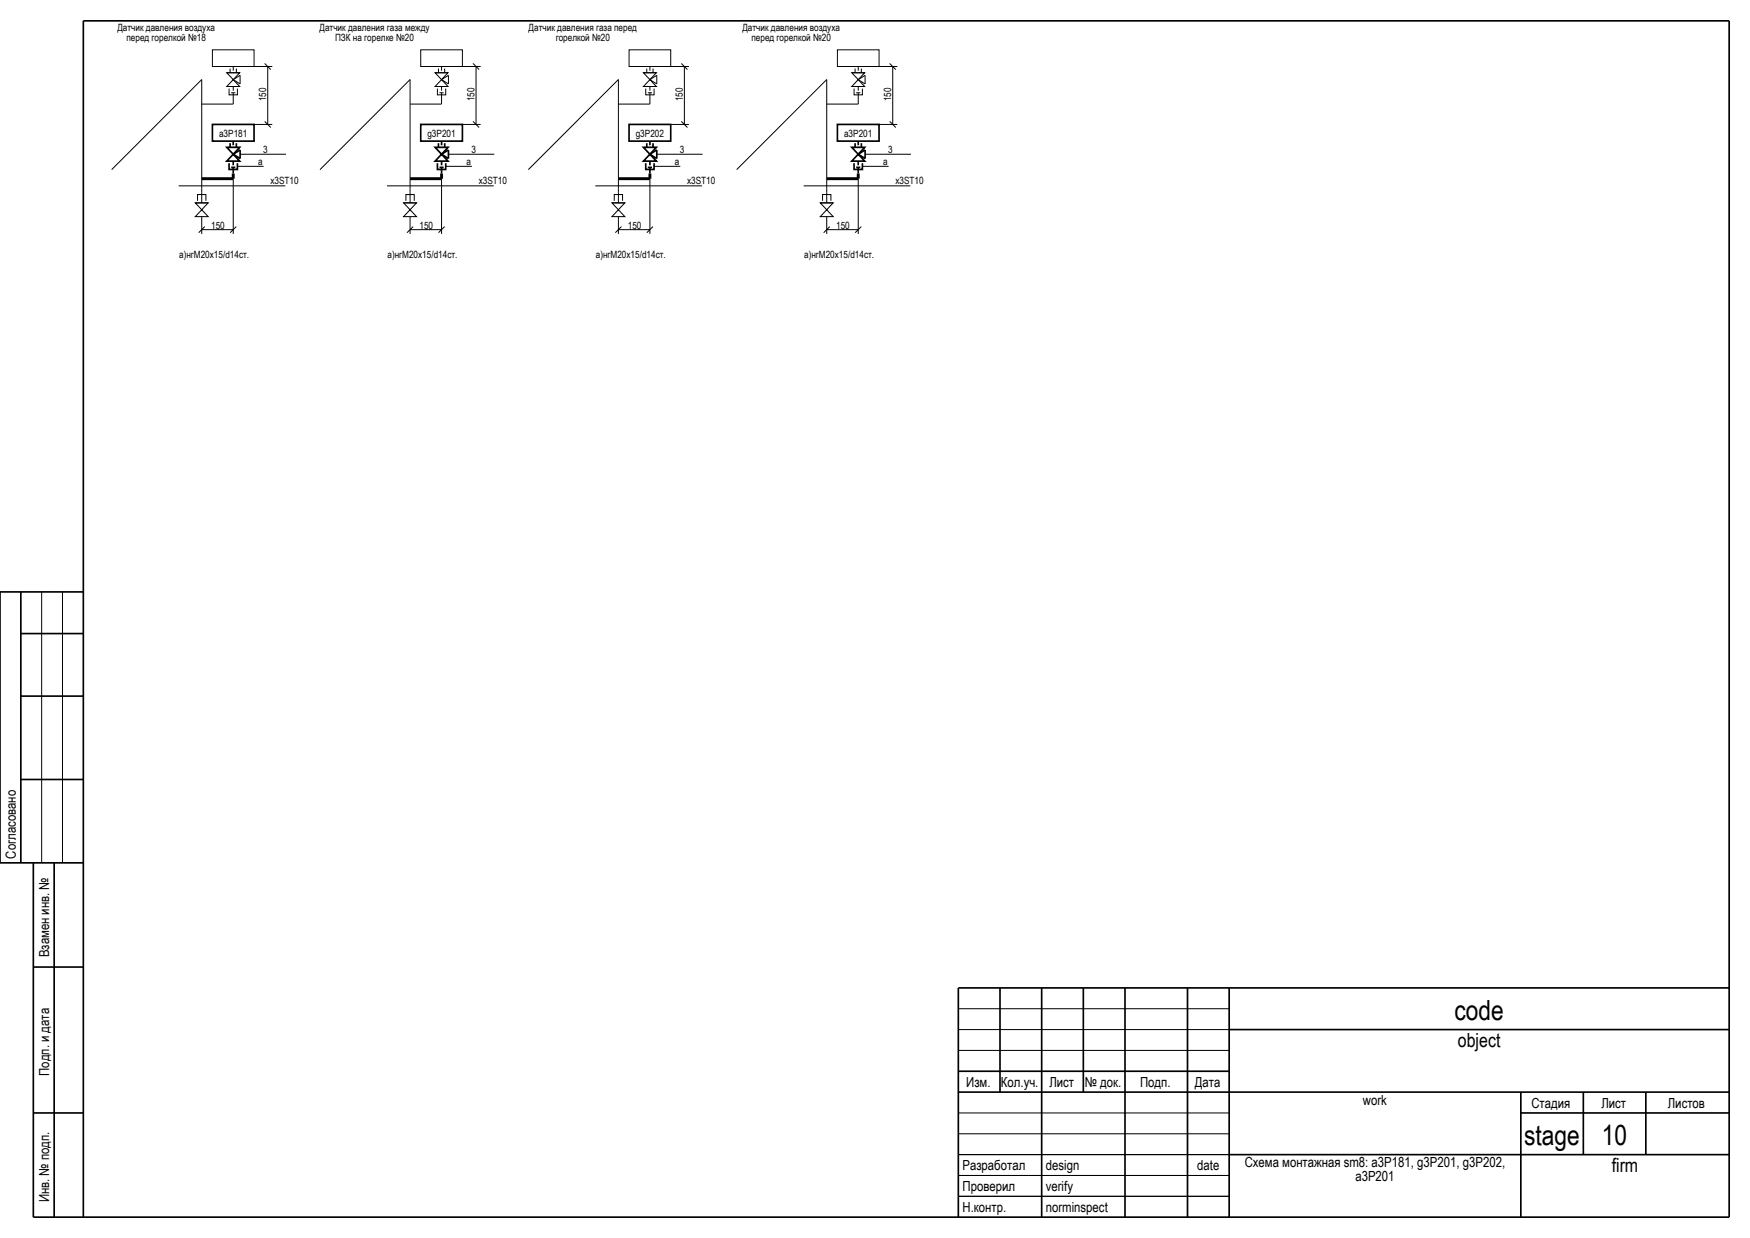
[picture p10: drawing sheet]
<svg xmlns="http://www.w3.org/2000/svg" width="420mm" height="297mm" viewBox="0 0 420 297" stroke-linecap="round" stroke-linejoin="round" font-family="sans-serif">
<g fill="#000" stroke="#000" stroke-width=".24">
<path d="M48.4 19.1v26.1zM54.4 17.5h3.1zM55.2 16.5v1zM56 16v1zM56.7 16.5v1zM56 19.1l1.6-1zM61 16h4.3zM63.5 15.2l1.5 1.5zM98.4 19.1v26.1zM104.4 17.5h3.1zM105.2 16.5v1zM106 16v1z"/>
<path d="M106.7 16.5v1zM106 19.1l1.6-1zM111 16h4.3zM113.5 15.2l1.5 1.5zM148.4 19.1v26.1zM154.4 17.5h3.1zM155.2 16.5v1zM156 16v1zM156.7 16.5v1zM156 19.1l1.6-1zM161 16h4.3zM163.5 15.2l1.5 1.5z"/>
<path d="M198.4 19.1v26.1zM204.4 17.5h3.1zM205.2 16.5v1zM206 16v1zM206.7 16.5v1zM206 19.1l1.6-1zM211 16h4.3zM213.5 15.2l1.5 1.5zM48.4 25h7.6zM54.4 35.4h3.1zM55.5 22.3h1zM56 23.8v1.2z"/>
<path d="M56 20.8v1zM56 22.3v1.5zM57.6 18.1v2zM56 19.1l1.6 1zM57.6 37h11zM61 29.9h4.3zM57 39.9h6.3zM63.5 29.1l1.5 1.5zM64.3 16v13.9zM98.4 25h7.6zM104.4 35.4h3.1zM105.5 22.3h1z"/>
<path d="M106 23.8v1.2zM106 20.8v1zM106 22.3v1.5zM107.6 18.1v2zM106 19.1l1.6 1zM107.6 37h11zM111 29.9h4.3zM107 39.9h6.3zM113.5 29.1l1.5 1.5zM114.3 16v13.9zM148.4 25h7.6zM154.4 35.4h3.1z"/>
<path d="M155.5 22.3h1zM156 23.8v1.2zM156 20.8v1zM156 22.3v1.5zM157.6 18.1v2zM156 19.1l1.6 1zM157.6 37h11zM161 29.9h4.3zM157 39.9h6.3zM163.5 29.1l1.5 1.5zM164.3 16v13.9zM198.4 25h7.6z"/>
<path d="M204.4 35.4h3.1zM205.5 22.3h1zM206 23.8v1.2zM206 20.8v1zM206 22.3v1.5zM207.6 18.1v2zM206 19.1l1.6 1zM207.6 37h11zM211 29.9h4.3zM207 39.9h6.3zM213.5 29.1l1.5 1.5zM214.3 16v13.9z"/>
<path d="M26.8 40.7l21.6-21.6zM42.9 44.6h25.6zM46.9 48.7h3.1zM47.7 55.8l1.4-1.4zM48.4 46.2v2.5zM48.4 45.2v1zM48.4 52v4.1zM55.2 55.8l1.5-1.4zM48.4 55.1h7.6zM56 42.9v13.2zM76.8 40.7l21.6-21.6zM92.9 44.6h25.6z"/>
<path d="M96.9 48.7h3.1zM97.7 55.8l1.4-1.4zM98.4 46.2v2.5zM98.4 45.2v1zM98.4 52v4.1zM105.2 55.8l1.5-1.4zM98.4 55.1h7.6zM106 42.9v13.2zM126.8 40.7l21.6-21.6zM142.9 44.6h25.6zM146.9 48.7h3.1zM147.7 55.8l1.4-1.4z"/>
<path d="M148.4 46.2v2.5zM148.4 45.2v1zM148.4 52v4.1zM155.2 55.8l1.5-1.4zM148.4 55.1h7.6zM156 42.9v13.2zM176.8 40.7l21.6-21.6zM192.9 44.6h25.6zM196.9 48.7h3.1zM197.7 55.8l1.4-1.4zM198.4 46.2v2.5zM198.4 45.2v1z"/>
<path d="M198.4 52v4.1zM205.2 55.8l1.5-1.4zM198.4 55.1h7.6zM206 42.9v13.2zM10 142v65zM15 142v65zM230 252h65zM230 247h65zM230 242h65zM230 277h65zM230 272h65zM230 267h65z"/>
<path d="M230 287h65zM230 282h65z"/>
</g>
<g fill="#000" stroke="#000" stroke-width=".4">
<path d="M20 5h395zM55.2 34.4v1zM56 38.7v1zM56 33.9v1zM56.7 34.4v1zM57.6 36v2zM56 37l1.6-1zM56 37l1.6 1zM105.2 34.4v1zM106 38.7v1zM106 33.9v1zM106.7 34.4v1z"/>
<path d="M107.6 36v2zM106 37l1.6-1zM106 37l1.6 1zM155.2 34.4v1zM156 38.7v1zM156 33.9v1zM156.7 34.4v1zM157.6 36v2zM156 37l1.6-1zM156 37l1.6 1zM205.2 34.4v1zM206 38.7v1z"/>
<path d="M206 33.9v1zM206.7 34.4v1zM207.6 36v2zM206 37l1.6-1zM206 37l1.6 1zM55.5 40.2h1zM56 40.2v1.5zM105.5 40.2h1zM106 40.2v1.5zM155.5 40.2h1zM156 40.2v1.5zM205.5 40.2h1z"/>
<path d="M206 40.2v1.5zM5 152h15zM5 167h15zM5 187h15zM5 142v65zM8 207v85zM13 207v85zM8 232h12zM230 237h185zM230 257h65zM295 247h120zM8 267h12z"/>
<path d="M230 262h185zM240 237v25zM260 237v25zM295 277h120zM365 267h50zM380 262v15zM395 262v15zM8 292h407zM20 5v287zM230 237v55zM250 237v55zM270 237v55z"/>
<path d="M285 237v55zM295 237v55zM365 262v30zM415 5v287z"/>
</g>
<g fill="none" stroke="#000" stroke-width=".4">
<path d="M51 29.9h10v4h-10zM54.4 35.4l3.1 3.3h-3.1l3.1-3.3zM55 39.2v1.5h2v-1.5M101 29.9h10v4h-10zM104.4 35.4l3.1 3.3h-3.1l3.1-3.3zM105 39.2v1.5h2v-1.5M151 29.9h10v4h-10zM154.4 35.4l3.1 3.3h-3.1l3.1-3.3zM155 39.2v1.5h2v-1.5M201 29.9h10v4h-10zM204.4 35.4l3.1 3.3h-3.1l3.1-3.3zM205 39.2v1.5h2v-1.5"/>
<path d="M20 142h-20v65h20"/>
</g>
<path d="M48.4 42.9h7.6zM56 41.7v1.2zM98.4 42.9h7.6zM106 41.7v1.2zM148.4 42.9h7.6zM156 41.7v1.2zM198.4 42.9h7.6zM206 41.7v1.2z" fill="#000" stroke="#000" stroke-width=".7" stroke-linecap="butt"/>
<g fill="none" stroke="#000" stroke-width=".24">
<path d="M51 12h10v4h-10zM54.4 17.5l3.1 3.3h-3.1l3.1-3.3zM101 12h10v4h-10zM104.4 17.5l3.1 3.3h-3.1l3.1-3.3zM151 12h10v4h-10zM154.4 17.5l3.1 3.3h-3.1l3.1-3.3zM201 12h10v4h-10zM204.4 17.5l3.1 3.3h-3.1l3.1-3.3zM55 21.3v1.5h2v-1.5M105 21.3v1.5h2v-1.5M155 21.3v1.5h2v-1.5M205 21.3v1.5h2v-1.5"/>
<path d="M46.9 48.7l3.1 3.3h-3.1l3.1-3.3zM47.4 48.2v-1.5h2v1.5M96.9 48.7l3.1 3.3h-3.1l3.1-3.3zM97.4 48.2v-1.5h2v1.5M146.9 48.7l3.1 3.3h-3.1l3.1-3.3zM147.4 48.2v-1.5h2v1.5M196.9 48.7l3.1 3.3h-3.1l3.1-3.3zM197.4 48.2v-1.5h2v1.5"/>
</g>
<g font-size="6.7">
<text x="349.1" y="244.6">code</text>
<text x="365.8" y="274.7">stage</text>
<text x="384.5" y="274.6">10</text>
</g>
<g font-size="4.7">
<text x="349.9" y="251.1">object</text>
<text x="386.8" y="281.1">firm</text>
</g>
<g font-size="3.3">
<text x="3.8" y="206" transform="rotate(-90 3.8 206)">Согласовано</text>
<text x="11.8" y="229.7" transform="rotate(-90 11.8 229.7)">Взамен инв. №</text>
<text x="11.8" y="258.1" transform="rotate(-90 11.8 258.1)">Подп. и дата</text>
<text x="231.9" y="260.8">Изм.</text>
<text x="240.2" y="260.8">Кол.уч.</text>
<text x="251.8" y="260.8">Лист</text>
<text x="260.4" y="260.8">№ док.</text>
<text x="273.6" y="260.8">Подп.</text>
<text x="286.8" y="260.8">Дата</text>
<text x="327.1" y="265.1">work</text>
<text x="367.5" y="265.8">Стадия</text>
<text x="384.3" y="265.8">Лист</text>
<text x="400.3" y="265.8">Листов</text>
<text x="231" y="280.7">Разработал</text>
<text x="251" y="280.8">design</text>
<text x="287.3" y="280.8">date</text>
<text x="298.7" y="280.1">Схема монтажная sm8: а3P181, g3P201, g3P202,</text>
<text x="231" y="285.8">Проверил</text>
<text x="251" y="285.8">verify</text>
<text x="325.3" y="283.4">а3P201</text>
<text x="11.8" y="288.5" transform="rotate(-90 11.8 288.5)">Инв. № подп.</text>
<text x="231" y="290.8">Н.контр.</text>
<text x="251" y="290.8">norminspect</text>
</g>
<g font-size="2.4">
<text x="28.2" y="7.4">Датчик давления воздуха</text>
<text x="30.4" y="9.8">перед горелкой №18</text>
<text x="76.7" y="7.4">Датчик давления газа между</text>
<text x="80.4" y="9.8">ПЗК на горелке №20</text>
<text x="126.9" y="7.4">Датчик давления газа перед</text>
<text x="133.4" y="9.8">горелкой №20</text>
<text x="178.2" y="7.4">Датчик давления воздуха</text>
<text x="180.4" y="9.8">перед горелкой №20</text>
<text x="63.9" y="24.3" transform="rotate(-90 63.9 24.3)">150</text>
<text x="113.9" y="24.3" transform="rotate(-90 113.9 24.3)">150</text>
<text x="163.9" y="24.3" transform="rotate(-90 163.9 24.3)">150</text>
<text x="213.9" y="24.3" transform="rotate(-90 213.9 24.3)">150</text>
<text x="52.6" y="32.8">а3P181</text>
<text x="102.6" y="32.8">g3P201</text>
<text x="152.6" y="32.8">g3P202</text>
<text x="202.6" y="32.8">а3P201</text>
<text x="62" y="39.6">a</text>
<text x="63.2" y="36.7">3</text>
<text x="112" y="39.6">a</text>
<text x="113.2" y="36.7">3</text>
<text x="162" y="39.6">a</text>
<text x="163.2" y="36.7">3</text>
<text x="212" y="39.6">a</text>
<text x="213.2" y="36.7">3</text>
<text x="64.9" y="44.1">x3ST10</text>
<text x="114.9" y="44.1">x3ST10</text>
<text x="164.9" y="44.1">x3ST10</text>
<text x="214.9" y="44.1">x3ST10</text>
<text x="50.7" y="54.8">150</text>
<text x="100.7" y="54.8">150</text>
<text x="150.7" y="54.8">150</text>
<text x="200.7" y="54.8">150</text>
<text x="43" y="61.8">а)нгМ20х15/d14ст.</text>
<text x="93" y="61.8">а)нгМ20х15/d14ст.</text>
<text x="143" y="61.8">а)нгМ20х15/d14ст.</text>
<text x="193" y="61.8">а)нгМ20х15/d14ст.</text>
</g>
</svg>
